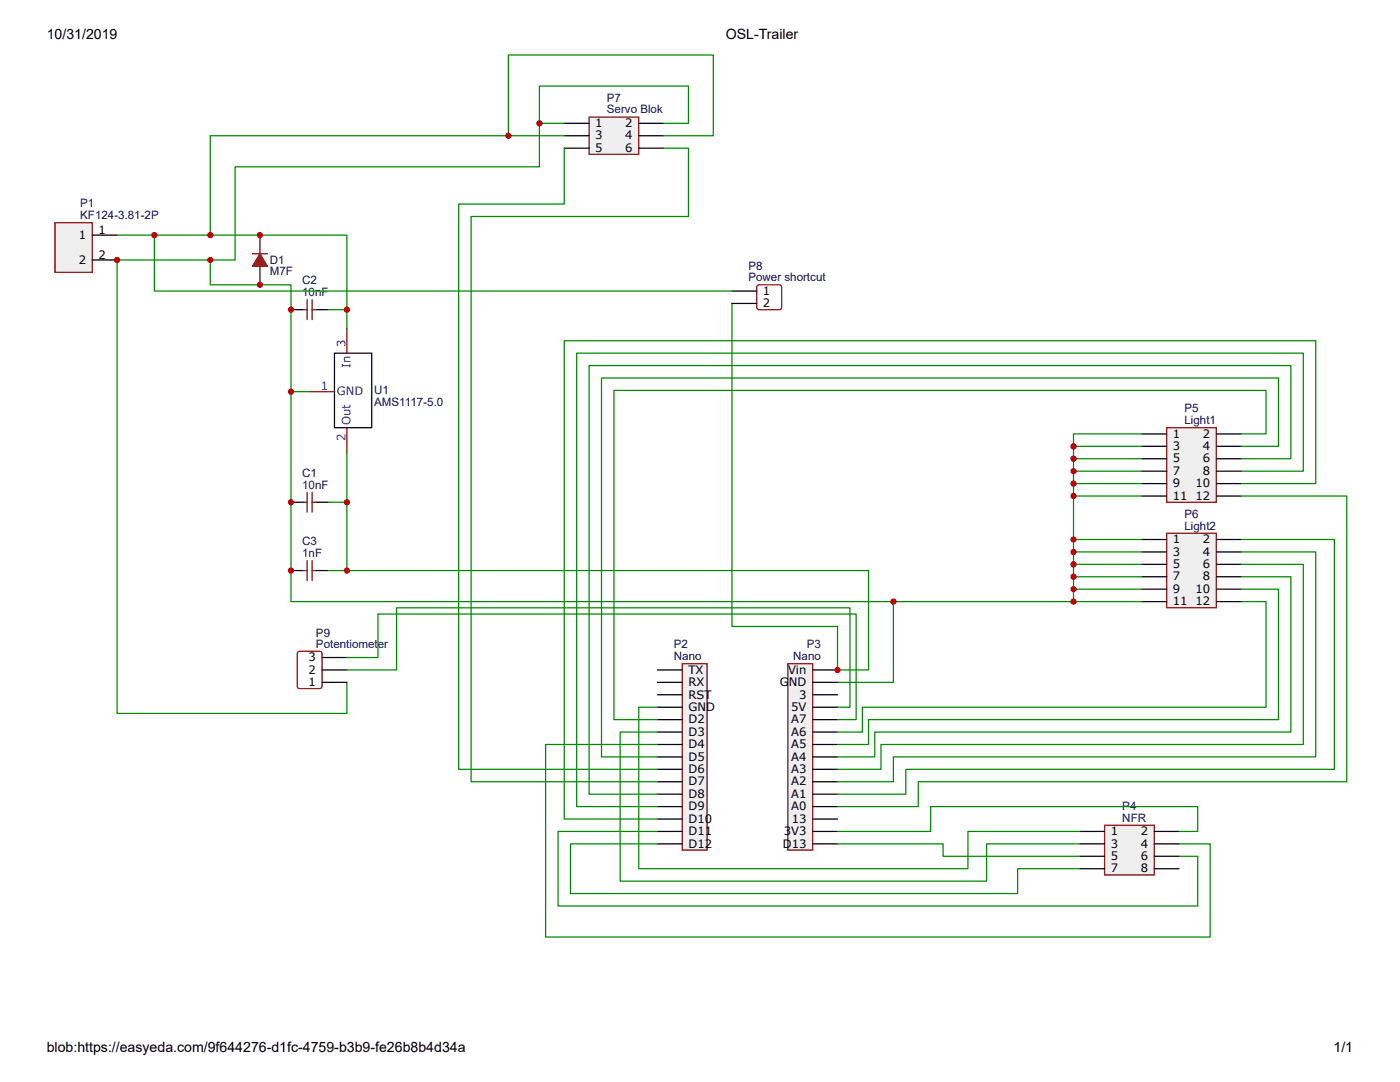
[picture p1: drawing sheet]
<svg xmlns="http://www.w3.org/2000/svg" width="279mm" height="216mm" viewBox="0 0 279 216" stroke-linecap="round" stroke-linejoin="round" font-family="sans-serif">
<path d="M66.7 70.5h7.5v14.8h-7.5z" fill="none" stroke="#000" stroke-width=".25"/>
<path d="M50.4 50.6h3M51.9 46.9v3.7M51.9 53.1v3.7M61.8 78.2h4.9M69.2 65.5v5M69.2 85.3v5" fill="none" stroke="#800" stroke-width=".25"/>
<path d="M51.9 50.6l1.5 2.5h-3z" fill="#800"/>
<g fill="none" stroke="#800" stroke-width=".25">
<path d="M51.9 50.6l1.5 2.5h-3zM61.3 59.8v4M62.3 59.8v4M60.6 61.8h.7M62.3 61.8h.7M61.3 98.2v4M62.3 98.2v4M60.6 100.2h.7M60.6 113.8h.7M61.3 111.9v3.9M62.3 111.9v3.9M62.3 100.2h.7"/>
<path d="M62.3 113.8h.7"/>
</g>
<path d="M58.1 61.8h2.5M63 61.8h2.5M58.1 100.2h2.5M58.1 113.8h2.5M63 100.2h2.5M63 113.8h2.5" fill="none" stroke="#000" stroke-width=".25"/>
<path d="M11 44.4h7.4v10h-7.4z" fill="#efefef"/>
<path d="M11 44.4h7.4v10h-7.4z" fill="none" stroke="#800" stroke-width=".25"/>
<path d="M18.4 46.9h5M18.4 51.9h5" fill="none" stroke="#000" stroke-width=".25"/>
<path d="M23.4 46.9h45.8v18.6M58.1 78.2v41.8h120.2v16.2h-11.2M61.8 78.2h-3.7v-21.4h-16.1v-4.9h-18.6v90.5h45.8v-6.2M65.5 61.8h3.7M69.2 90.3v9.9h-3.7M69.2 100.2v13.6h-3.7" fill="none" stroke="#080" stroke-width=".25"/>
<path d="M136.2 132.4h4.9v37.2h-4.9z" fill="#efefef"/>
<path d="M136.2 132.4h4.9v37.2h-4.9z" fill="none" stroke="#800" stroke-width=".25"/>
<g fill="none" stroke="#000" stroke-width=".25">
<path d="M131.2 133.7h5M131.2 136.2h5M131.2 138.6h5M131.2 141.1h5M131.2 143.6h5M131.2 146.1h5M131.2 148.6h5M131.2 151h5M131.2 153.5h5M131.2 156h5M131.2 158.5h5M131.2 160.9h5"/>
<path d="M131.2 163.4h5M131.2 165.9h5M131.2 168.4h5"/>
</g>
<path d="M157.2 132.4h5v37.2h-5z" fill="#efefef"/>
<path d="M157.2 132.4h5v37.2h-5z" fill="none" stroke="#800" stroke-width=".25"/>
<g fill="none" stroke="#000" stroke-width=".25">
<path d="M162.2 133.7h4.9M162.2 136.2h4.9M162.2 138.6h4.9M162.2 141.1h4.9M162.2 143.6h4.9M162.2 146.1h4.9M162.2 148.6h4.9M162.2 151h4.9M162.2 153.5h4.9M162.2 156h4.9M162.2 158.5h4.9M162.2 160.9h4.9"/>
<path d="M162.2 163.4h4.9M162.2 165.9h4.9M162.2 168.4h4.9"/>
</g>
<path d="M220.4 164.7h10v9.9h-10z" fill="#efefef"/>
<path d="M220.4 164.7h10v9.9h-10z" fill="none" stroke="#800" stroke-width=".25"/>
<path d="M215.5 165.9h4.9M215.5 168.4h4.9M215.5 170.9h4.9M215.5 173.3h4.9M230.4 165.9h4.9M230.4 168.4h4.9M230.4 170.9h4.9M230.4 173.3h4.9" fill="none" stroke="#000" stroke-width=".25"/>
<path d="M146.1 60.6v64.4h21v8.7h6.2v-19.9h-104.1M131.2 148.6h-22.3v38.4h132.6v-18.6h-6.2M131.2 146.1h-7.4v29.7h73.1v-7.4h18.6M131.2 141.1h-3.7v32.2h65.7v-7.4h22.3M131.2 165.9h-19.8v14.9h127.6v-9.9h-3.7M131.2 168.4h-17.4v9.9h89.3v-5h12.4M167.1 168.4h21.1v2.5h27.3M167.1 165.9h18.6v-5h53.3v5h-3.7" fill="none" stroke="#080" stroke-width=".25"/>
<path d="M232.8 85.3h10v14.9h-10z" fill="#efefef"/>
<path d="M232.8 85.3h10v14.9h-10z" fill="none" stroke="#800" stroke-width=".25"/>
<path d="M227.9 86.6h4.9M227.9 89.1h4.9M227.9 91.5h4.9M227.9 94h4.9M227.9 96.5h4.9M227.9 99h4.9M242.8 86.6h4.9M242.8 89.1h4.9M242.8 91.5h4.9M242.8 94h4.9M242.8 96.5h4.9M242.8 99h4.9" fill="none" stroke="#000" stroke-width=".25"/>
<path d="M232.8 106.4h10v14.9h-10z" fill="#efefef"/>
<path d="M232.8 106.4h10v14.9h-10z" fill="none" stroke="#800" stroke-width=".25"/>
<path d="M227.9 107.7h4.9M227.9 110.1h4.9M227.9 112.6h4.9M227.9 115.1h4.9M227.9 117.6h4.9M242.8 107.7h4.9M242.8 110.1h4.9M242.8 112.6h4.9M242.8 115.1h4.9M242.8 117.6h4.9M227.9 120h4.9M242.8 120h4.9" fill="none" stroke="#000" stroke-width=".25"/>
<g fill="none" stroke="#080" stroke-width=".25">
<path d="M214.2 89.1h13.7M214.2 91.5h13.7M214.2 94h13.7M214.2 96.5h13.7M214.2 99h13.7M227.9 86.6h-13.7v33.4h13.7M247.7 86.6h5v-8.7h-130.2v65.7h8.7M247.7 89.1h7.4v-13.7h-135.1v75.6h11.2M247.7 91.5h9.9v-18.6h-140v85.6h13.6M247.7 94h12.4v-23.5h-145v90.4h16.1M247.7 96.5h14.9v-28.5h-150v95.4h18.6M247.7 99h21.1v57h-85.5v4.9h-16.2"/>
<path d="M214.2 117.6h13.7M214.2 107.7h13.7M214.2 110.1h13.7M214.2 112.6h13.7M214.2 115.1h13.7M247.7 107.7h18.6v45.8h-85.5v5h-13.7M247.7 110.1h14.9v40.9h-84.3v5h-11.2M247.7 112.6h12.4v36h-84.3v4.9h-8.7M247.7 115.1h9.9v31h-83v4.9h-7.5M247.7 117.6h7.4v26h-81.8v5h-6.2M178.3 120h35.9M247.7 120h5v21.1h-80.6v5h-5"/>
</g>
<path d="M117.6 23.4h9.9v7.4h-9.9z" fill="#efefef"/>
<path d="M117.6 23.4h9.9v7.4h-9.9zM151.2 57l.3-.2h4l.3 .2 .2 .3v4l-.2 .3-.3 .2h-4l-.3-.2-.2-.3v-4zM59.5 130.1l.3-.1h4l.4 .2 .1 6.7-.2 .4-4.3 .1-.4-.2-.1-6.7z" fill="none" stroke="#800" stroke-width=".25"/>
<path d="M112.6 24.6h5M112.6 27.1h5M112.6 29.6h5M127.5 24.6h4.9M127.5 27.1h4.9M127.5 29.6h4.9M146.1 58.1h4.9M146.1 60.6h4.9M64.3 131.2h4.9M64.3 136.2h4.9M64.3 133.7h4.9" fill="none" stroke="#000" stroke-width=".25"/>
<path d="M101.5 27.1h11.1M107.7 24.6v-7.4h29.7v7.4h-5M112.6 24.6h-4.9v8.7h-60.8v18.6h-4.9M112.6 29.6v11.1h-21.1v112.8h39.7M132.4 27.1h10v-16.1h-40.9v16.1h-59.5v19.8M132.4 29.6h5v13.6h-43.4v112.8h37.2M30.8 46.9v11.2h115.3M69.2 131.2h6.2v-8.7h95.5v21.1h-3.8M69.2 133.7h9.9v-12.4h90.5v19.8h-2.5" fill="none" stroke="#080" stroke-width=".25"/>
<g fill="#c00">
<circle cx="30.8" cy="46.9" r=".62"/>
<circle cx="167.1" cy="133.7" r=".62"/>
<circle cx="107.7" cy="24.6" r=".62"/>
<circle cx="42" cy="51.9" r=".62"/>
<circle cx="101.5" cy="27.1" r=".62"/>
<circle cx="42" cy="46.9" r=".62"/>
<circle cx="178.3" cy="120" r=".62"/>
<circle cx="214.2" cy="120" r=".62"/>
<circle cx="214.2" cy="117.6" r=".62"/>
<circle cx="214.2" cy="115.1" r=".62"/>
<circle cx="214.2" cy="112.6" r=".62"/>
<circle cx="214.2" cy="110.1" r=".62"/>
<circle cx="214.2" cy="107.7" r=".62"/>
<circle cx="214.2" cy="99" r=".62"/>
<circle cx="214.2" cy="96.5" r=".62"/>
<circle cx="214.2" cy="94" r=".62"/>
<circle cx="214.2" cy="91.5" r=".62"/>
<circle cx="214.2" cy="89.1" r=".62"/>
<circle cx="69.2" cy="113.8" r=".62"/>
<circle cx="58.1" cy="113.8" r=".62"/>
<circle cx="69.2" cy="100.2" r=".62"/>
<circle cx="58.1" cy="100.2" r=".62"/>
<circle cx="58.1" cy="78.2" r=".62"/>
<circle cx="51.9" cy="56.8" r=".62"/>
<circle cx="58.1" cy="61.8" r=".62"/>
<circle cx="69.2" cy="61.8" r=".62"/>
<circle cx="51.9" cy="46.9" r=".62"/>
<circle cx="23.4" cy="51.9" r=".62"/>
</g>
<g font-size="2.8">
<text x="9.3" y="7.8">10/31/2019</text>
<text x="144.9" y="7.8">OSL-Trailer</text>
<text x="9.3" y="209.9">blob:https://easyeda.com/9f644276-d1fc-4759-b3b9-fe26b8b4d34a</text>
<text x="266.1" y="209.9">1/1</text>
</g>
<g font-size="2.3" fill="#000080">
<text x="121.1" y="20.3">P7</text>
<text x="121.1" y="22.6">Servo Blok</text>
<text x="16" y="41.4">P1</text>
<text x="16" y="43.7">KF124-3.81-2P</text>
<text x="53.9" y="52.6">D1</text>
<text x="149.4" y="53.8">P8</text>
<text x="53.9" y="54.9">M7F</text>
<text x="60.3" y="56.8">C2</text>
<text x="60.3" y="59.1">10nF</text>
<text x="149.4" y="56.1">Power shortcut</text>
<text x="74.7" y="78.7">U1</text>
<text x="74.7" y="81">AMS1117-5.0</text>
<text x="236.4" y="82.3">P5</text>
<text x="236.4" y="84.6">Light1</text>
<text x="60.3" y="95.2">C1</text>
<text x="60.3" y="97.5">10nF</text>
<text x="236.4" y="103.4">P6</text>
<text x="236.4" y="105.7">Light2</text>
<text x="60.3" y="108.8">C3</text>
<text x="60.3" y="111.1">1nF</text>
<text x="63.1" y="129.2">Potentiometer</text>
<text x="63.1" y="127.1">P9</text>
<text x="134.5" y="129.4">P2</text>
<text x="134.5" y="131.7">Nano</text>
<text x="158.3" y="131.7">Nano</text>
<text x="161" y="129.4">P3</text>
<text x="224" y="161.6">P4</text>
<text x="224" y="163.9">NFR</text>
</g>
<g font-size="2.3">
<text x="118.8" y="25.4">1</text>
<text x="118.8" y="27.8">3</text>
<text x="124.8" y="25.4">2</text>
<text x="124.8" y="27.8">4</text>
<text x="118.8" y="30.3">5</text>
<text x="124.8" y="30.3">6</text>
<text x="15.7" y="47.7">1</text>
<text x="19.7" y="46.7">1</text>
<text x="15.7" y="52.6">2</text>
<text x="19.7" y="51.6">2</text>
<text x="152.3" y="58.8">1</text>
<text x="152.3" y="61.3">2</text>
<text x="234.1" y="87.3">1</text>
<text x="234.1" y="89.8">3</text>
<text x="240" y="87.3">2</text>
<text x="240" y="89.8">4</text>
<text x="234.1" y="92.3">5</text>
<text x="234.1" y="94.8">7</text>
<text x="240" y="92.3">6</text>
<text x="240" y="94.8">8</text>
<text x="234.1" y="97.2">9</text>
<text x="234.1" y="99.7">11</text>
<text x="238.6" y="97.2">10</text>
<text x="238.6" y="99.7">12</text>
<text x="234.1" y="108.4">1</text>
<text x="234.1" y="110.9">3</text>
<text x="234.1" y="113.4">5</text>
<text x="240" y="108.4">2</text>
<text x="240" y="110.9">4</text>
<text x="240" y="113.4">6</text>
<text x="234.1" y="115.8">7</text>
<text x="234.1" y="118.3">9</text>
<text x="238.6" y="118.3">10</text>
<text x="240" y="115.8">8</text>
<text x="234.1" y="120.8">11</text>
<text x="238.6" y="120.8">12</text>
<text x="61.6" y="131.9">3</text>
<text x="61.6" y="136.9">1</text>
<text x="61.6" y="134.4">2</text>
<text x="137.4" y="134.4">TX</text>
<text x="137.4" y="136.9">RX</text>
<text x="155.6" y="136.9">G</text>
<text x="157.3" y="134.4">Vin</text>
<text x="157.4" y="136.9">ND</text>
<text x="137.4" y="139.4">RST</text>
<text x="137.4" y="141.9">GND</text>
<text x="157.9" y="141.9">5V</text>
<text x="159.5" y="139.4">3</text>
<text x="137.4" y="144.3">D2</text>
<text x="137.4" y="146.8">D3</text>
<text x="137.4" y="149.3">D4</text>
<text x="157.9" y="144.3">A7</text>
<text x="157.9" y="146.8">A6</text>
<text x="157.9" y="149.3">A5</text>
<text x="137.4" y="151.8">D5</text>
<text x="137.4" y="154.3">D6</text>
<text x="157.9" y="151.8">A4</text>
<text x="157.9" y="154.3">A3</text>
<text x="137.4" y="156.7">D7</text>
<text x="137.4" y="159.2">D8</text>
<text x="137.4" y="161.7">D9</text>
<text x="157.9" y="156.7">A2</text>
<text x="157.9" y="159.2">A1</text>
<text x="157.9" y="161.7">A0</text>
<text x="137.4" y="164.2">D10</text>
<text x="137.4" y="166.6">D11</text>
<text x="156.4" y="166.6">3</text>
<text x="157.9" y="166.6">V3</text>
<text x="158" y="164.2">13</text>
<text x="221.7" y="166.6">1</text>
<text x="227.6" y="166.6">2</text>
<text x="137.4" y="169.1">D12</text>
<text x="156.2" y="169.1">D13</text>
<text x="221.7" y="169.1">3</text>
<text x="221.7" y="171.6">5</text>
<text x="227.6" y="169.1">4</text>
<text x="227.6" y="171.6">6</text>
<text x="221.7" y="174.1">7</text>
<text x="227.6" y="174.1">8</text>
</g>
<g font-size="2.3" fill="#00f">
<text x="69" y="69.2" transform="rotate(-90 69 69.2)">3</text>
<text x="64" y="77.8">1</text>
<text x="70" y="73.4" transform="rotate(-90 70 73.4)">In</text>
<text x="67.2" y="78.8">GND</text>
<text x="69" y="88.1" transform="rotate(-90 69 88.1)">2</text>
<text x="70" y="84.8" transform="rotate(-90 70 84.8)">Out</text>
</g>
</svg>
